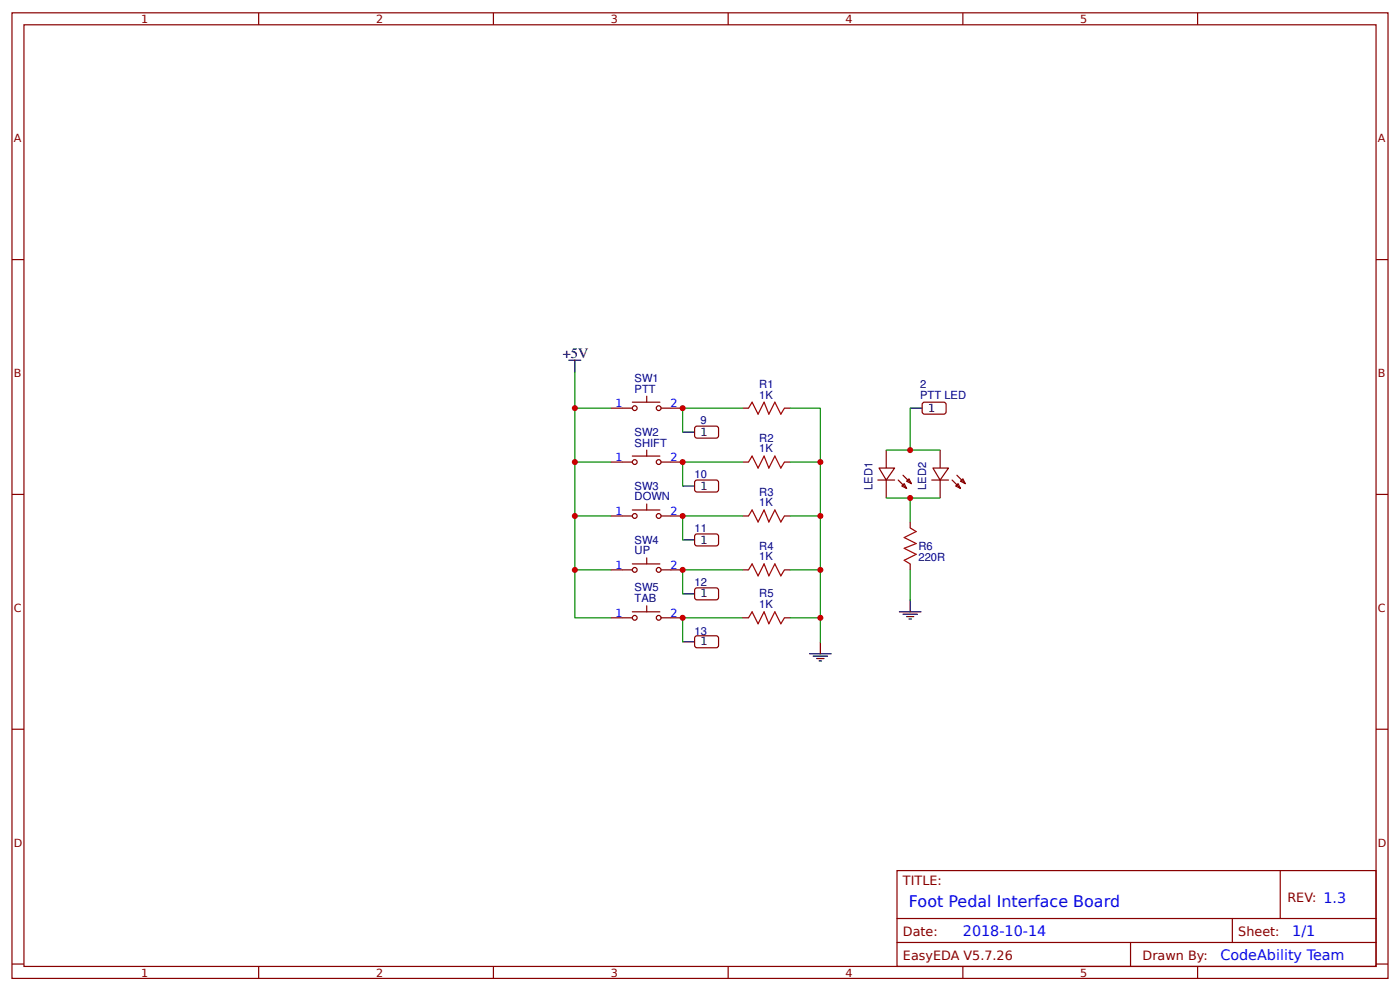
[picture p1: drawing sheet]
<svg xmlns="http://www.w3.org/2000/svg" width="309mm" height="219mm" viewBox="0 0 309 219" stroke-linecap="round" stroke-linejoin="round" font-family="sans-serif">
<g fill="none" stroke="#800" stroke-width=".26">
<path d="M2.6 2.8h304.1v213.3h-304.1zM5.3 5.5h298.7v207.9h-298.7zM57.1 2.8v2.7M109 2.8v2.7M160.9 2.8v2.7M212.7 2.8v2.7M264.6 2.8v2.7M2.6 57.3h2.7M304 57.3h2.7M134.9 90.1h4.8M139.7 88.8h6.1M142.9 87.5v1.3"/>
<path d="M142.9 99.4v1.3M146 90.1h4.8M153.7 94.2h4.8l.2 .4v1.9l-.5 .3-4.5-.1-.2-.5v-1.6zM164 90.1h1.4M173.3 90.1h1.3M195.8 99.4v4M204 88.9h4.8l.2 .4-.1 1.9-.4 .3-4.5-.1-.3-.5v-1.6zM207.7 99.4v4M2.6 109.2h2.7M134.9 102h4.8M134.9 114h4.8M139.7 100.7h6.1"/>
<path d="M139.7 112.6h6.1M142.9 111.3v1.3M146 102h4.8M146 114h4.8M153.7 106.1h4.8l.2 .4v1.9l-.5 .3-4.5-.1-.2-.5v-1.6zM153.7 118h4.8l.2 .5v1.8l-.5 .3-4.5-.1-.2-.5v-1.5zM164 102h1.4M164 114h1.4M173.3 102h1.3M173.3 114h1.3M193.9 106h3.7M194.2 103.4h3.4l-1.8 2.6z"/>
<path d="M195.8 106v4M198.4 106l1.9 1.9M199.2 107.3l.6-.5 .5 1.1zM199.5 105l1.8 1.8M200.3 106.3l.5-.5 .5 1zM201.1 115.3v1.3M205.8 106h3.7M206.1 103.4h3.4l-1.8 2.6zM207.7 106v4M210.3 106l1.9 1.9M211.1 107.3l.6-.5 .5 1.1zM211.4 105l1.9 1.8"/>
<path d="M212.2 106.3l.5-.5 .6 1zM304 109.2h2.7M134.9 125.9h4.8M134.9 136.4h4.8M139.7 124.5h6.1M139.7 135.1h6.1M142.9 123.2v1.3M142.9 133.8v1.3M146 125.9h4.8M146 136.4h4.8M153.7 129.9h4.8l.2 .5v1.8l-.5 .3-4.5-.1-.2-.5v-1.5zM164 125.9h1.4"/>
<path d="M164 136.4h1.4M173.3 125.9h1.3M173.3 136.4h1.3M201.1 124.5v1.4M153.7 140.5h4.8l.2 .4v1.9l-.5 .3-4.5-.1-.2-.5v-1.6zM2.6 161.1h2.7M304 161.1h2.7M198.2 192.3h105.8v21.1h-105.8zM282.8 192.3v10.6M2.6 212.9h2.7M57.1 213.4v2.7M109 213.4v2.7"/>
<path d="M160.9 213.4v2.7M198.2 202.9h105.8M198.2 208.1h105.8M212.7 213.4v2.7M249.8 208.1v5.3M264.6 213.4v2.7M272.3 202.9v5.2M304 212.9h2.7"/>
<circle cx="140.2" cy="90.1" r=".53"/>
<circle cx="145.5" cy="90.1" r=".53"/>
<circle cx="140.2" cy="114" r=".53"/>
<circle cx="140.2" cy="102" r=".53"/>
<circle cx="145.5" cy="102" r=".53"/>
<circle cx="145.5" cy="114" r=".53"/>
<circle cx="140.2" cy="136.4" r=".53"/>
<circle cx="140.2" cy="125.9" r=".53"/>
<circle cx="145.5" cy="136.4" r=".53"/>
<circle cx="145.5" cy="125.9" r=".53"/>
</g>
<g fill="none" stroke="#000" stroke-width=".26">
<path d="M125.7 79.6h2.6M127 79.6v2.6M150.8 95.4h2.7M201.1 90.1h2.6M150.8 107.3h2.7M150.8 119.2h2.7M150.8 131.2h2.7M198.7 135.1h4.8M199.5 135.7h3.2M200.3 136.2h1.6M200.8 136.7h.5M201.1 132.5v2.6"/>
<path d="M150.8 141.7h2.7M178.9 144.4h4.7M179.7 144.9h3.1M180.4 145.4h1.6M181 146h.5M181.2 141.7v2.7"/>
</g>
<g fill="none" stroke="#080" stroke-width=".26">
<path d="M127 82.2v7.9h7.9M127 90.1v11.9h7.9M164 90.1h-13.2v5.3M174.6 90.1h6.6v11.9M195.8 99.4h11.9M201.1 90.1v9.3M127 102v12h7.9M127 114v11.9h7.9M164 102h-13.2v5.3M164 114h-13.2v5.2M174.6 114h6.6v11.9M174.6 102h6.6v12"/>
<path d="M195.8 110h11.9M201.1 110v5.3M127 125.9v10.5h7.9M164 125.9h-13.2v5.3M164 136.4h-13.2v5.3M174.6 136.4h6.6v5.3M174.6 125.9h6.6v10.5M201.1 125.9v6.6"/>
</g>
<path d="M165.4 90.1l.8-1.3 1.3 2.7 1.3-2.7 1.1 2.7 1.3-2.7 1.3 2.7 .8-1.4M165.4 102l.8-1.3 1.3 2.7 1.3-2.7 1.1 2.7 1.3-2.7 1.3 2.7 .8-1.4M165.4 114l.8-1.4 1.3 2.7 1.3-2.7 1.1 2.7 1.3-2.7 1.3 2.7 .8-1.3M201.1 116.6l1.3 .8-2.6 1.3 2.6 1.3-2.6 1.1 2.6 1.3-2.6 1.3 1.3 .8M165.4 125.9l.8-1.4 1.3 2.7 1.3-2.7 1.1 2.7 1.3-2.7 1.3 2.7 .8-1.3M165.4 136.4l.8-1.3 1.3 2.7 1.3-2.7 1.1 2.7 1.3-2.7 1.3 2.7 .8-1.4" fill="none" stroke="#a00000" stroke-width=".26"/>
<g fill="#c00">
<circle cx="201.1" cy="110" r=".66"/>
<circle cx="181.2" cy="102" r=".66"/>
<circle cx="181.2" cy="125.9" r=".66"/>
<circle cx="127" cy="114" r=".66"/>
<circle cx="127" cy="90.1" r=".66"/>
<circle cx="127" cy="102" r=".66"/>
<circle cx="127" cy="125.9" r=".66"/>
<circle cx="150.8" cy="90.1" r=".66"/>
<circle cx="150.8" cy="102" r=".66"/>
<circle cx="150.8" cy="114" r=".66"/>
<circle cx="150.8" cy="125.9" r=".66"/>
<circle cx="150.8" cy="136.4" r=".66"/>
<circle cx="181.2" cy="136.4" r=".66"/>
<circle cx="181.2" cy="114" r=".66"/>
<circle cx="201.1" cy="99.4" r=".66"/>
</g>
<text font-size="3.5" fill="#00f" x="200.8" y="200.2">Foot Pedal Interface Board</text>
<text font-size="3.2" x="124.4" y="79">+5V</text>
<g font-size="3.2" fill="#00f">
<text x="212.7" y="206.8">2018-10-14</text>
<text x="285.5" y="206.8">1/1</text>
<text x="269.6" y="212.1">CodeAbility Team</text>
</g>
<g font-size="2.8" fill="#800">
<text x="199.5" y="195.4">TITLE:</text>
<text x="284.4" y="199.2">REV: 1.3</text>
<text x="199.5" y="206.8">Date:</text>
<text x="273.6" y="206.8">Sheet:</text>
<text x="199.5" y="212.1">EasyEDA V5.7.26</text>
<text x="252.4" y="212.1">Drawn By:</text>
</g>
<g font-size="2.5" fill="#800">
<text x="31.2" y="5.1">1</text>
<text x="83.1" y="5.1">2</text>
<text x="134.9" y="5.1">3</text>
<text x="186.8" y="5.1">4</text>
<text x="238.7" y="5.1">5</text>
<text x="3" y="31.4">A</text>
<text x="304.4" y="31.4">A</text>
<text x="3" y="83.3">B</text>
<text x="304.4" y="83.3">B</text>
<text x="3" y="135.1">C</text>
<text x="304.4" y="135.1">C</text>
<text x="3" y="187">D</text>
<text x="304.4" y="187">D</text>
<text x="31.2" y="215.7">1</text>
<text x="83.1" y="215.7">2</text>
<text x="134.9" y="215.7">3</text>
<text x="186.8" y="215.7">4</text>
<text x="238.7" y="215.7">5</text>
</g>
<g font-size="2.5" fill="#00f">
<text x="136" y="89.9">1</text>
<text x="148.2" y="89.9">2</text>
<text x="136" y="101.8">1</text>
<text x="148.2" y="101.8">2</text>
<text x="136" y="113.7">1</text>
<text x="148.2" y="113.7">2</text>
<text x="136" y="125.6">1</text>
<text x="148.2" y="125.6">2</text>
<text x="136" y="136.2">1</text>
<text x="148.2" y="136.2">2</text>
</g>
<g font-size="2.5" fill="#000080">
<text x="140.2" y="86.7">PTT</text>
<text x="140.2" y="84.3">SW1</text>
<text x="167.8" y="88">1K</text>
<text x="167.8" y="85.6">R1</text>
<text x="203.3" y="88">PTT LED</text>
<text x="203.3" y="85.6">2</text>
<text x="154.8" y="93.7">9</text>
<text x="140.2" y="98.6">SHIFT</text>
<text x="140.2" y="96.2">SW2</text>
<text x="167.8" y="99.9">1K</text>
<text x="167.8" y="97.6">R2</text>
<text x="153.5" y="105.6">10</text>
<text x="140.2" y="110.5">DOWN</text>
<text x="140.2" y="108.1">SW3</text>
<text x="167.8" y="111.8">1K</text>
<text x="167.8" y="109.5">R3</text>
<text x="192.7" y="108.2" transform="rotate(-90 192.7 108.2)">LED1</text>
<text x="204.6" y="108.2" transform="rotate(-90 204.6 108.2)">LED2</text>
<text x="153.5" y="117.5">11</text>
<text x="140.2" y="122.4">UP</text>
<text x="140.2" y="120">SW4</text>
<text x="167.8" y="123.7">1K</text>
<text x="167.8" y="121.4">R4</text>
<text x="202.9" y="123.8">220R</text>
<text x="202.9" y="121.4">R6</text>
<text x="140.2" y="130.6">SW5</text>
<text x="153.5" y="129.4">12</text>
<text x="167.8" y="131.9">R5</text>
<text x="140.2" y="133">TAB</text>
<text x="167.8" y="134.3">1K</text>
<text x="153.5" y="140.3">13</text>
</g>
<g font-size="2.5">
<text x="205.1" y="90.9">1</text>
<text x="154.8" y="96.2">1</text>
<text x="154.8" y="108.1">1</text>
<text x="154.8" y="120">1</text>
<text x="154.8" y="131.9">1</text>
<text x="154.8" y="142.5">1</text>
</g>
</svg>
